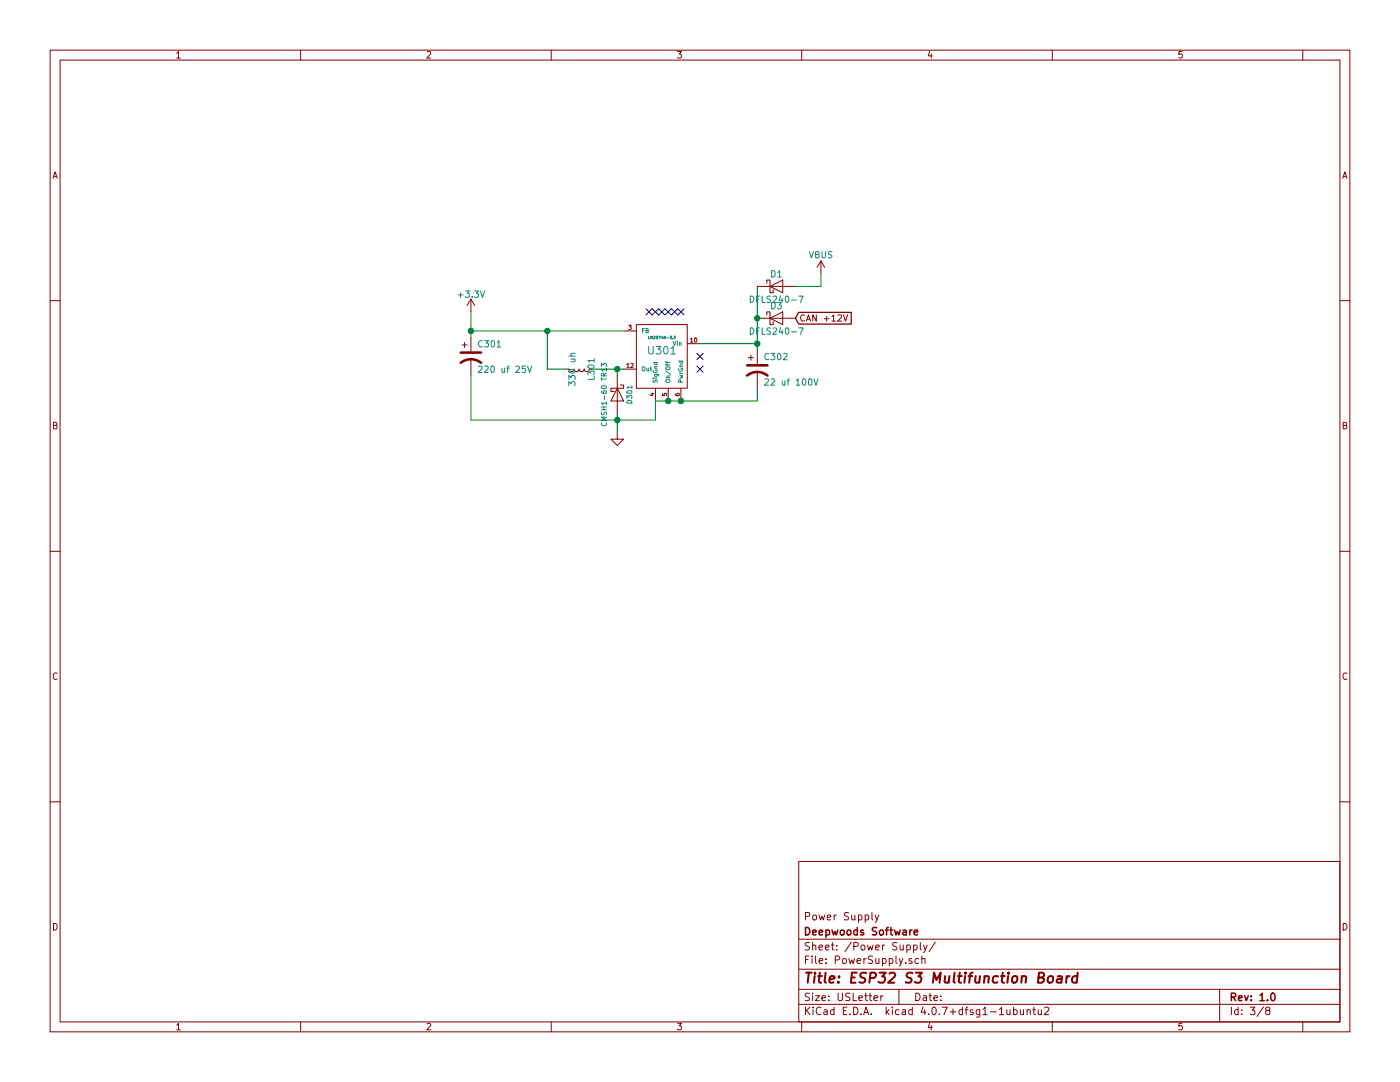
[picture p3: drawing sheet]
EESchema Schematic File Version 2
LIBS:power
LIBS:device
LIBS:switches
LIBS:relays
LIBS:motors
LIBS:transistors
LIBS:conn
LIBS:linear
LIBS:regul
LIBS:74xx
LIBS:cmos4000
LIBS:adc-dac
LIBS:memory
LIBS:xilinx
LIBS:microcontrollers
LIBS:dsp
LIBS:microchip
LIBS:analog_switches
LIBS:motorola
LIBS:texas
LIBS:intel
LIBS:audio
LIBS:interface
LIBS:digital-audio
LIBS:philips
LIBS:display
LIBS:cypress
LIBS:siliconi
LIBS:opto
LIBS:atmel
LIBS:contrib
LIBS:valves
LIBS:W25Q32JVSSIQ
LIBS:umh3n
LIBS:lm2574n-5
LIBS:tc442x
LIBS:4814p-2
LIBS:pca9685
LIBS:tbd62x83a
LIBS:sn65hvd233-ht
LIBS:mechanical
LIBS:graphic_symbols
LIBS:ESP32-S3
LIBS:ESP32-S3-MultiFunction-cache
LIBS:ESP32-S3-MultiFunction-rescue
LIBS:USBLC6-2SC6
EELAYER 25 0
EELAYER END
$Descr USLetter 11000 8500
encoding utf-8
Sheet 3 8
Title "ESP32 S3 Multifunction Board"
Date ""
Rev "1.0"
Comp "Deepwoods Software"
Comment1 "Power Supply"
Comment2 ""
Comment3 ""
Comment4 ""
$EndDescr
$Comp
L LM2574HVM-5.0 U301
U 1 1
P 5200 2800
F 0 "U301" H 5200 2850 60  0000 C CNN
F 1 "LM2574N-3.3" H 5200 2950 21  0000 C CNN
F 2 "SOIC_Wide:SOIC-14_7.4x8.7mm_Pitch1.27mm" H 5200 2800 60  0001 C CNN
F 3 "~" H 5200 2800 60  0000 C CNN
F 4 "926-LM2574MX33NOPB" H 5200 2800 60  0001 C CNN "Mouser Part Number"
	1    5200 2800
	1    0    0    -1  
$EndComp
$Comp
L CP1 C302
U 1 1
P 5950 2900
F 0 "C302" H 6000 3000 50  0000 L CNN
F 1 "22 uf 100V" H 6000 2800 50  0000 L CNN
F 2 "Capacitors_SMD:CP_Elec_8x10" H 5950 2900 60  0001 C CNN
F 3 "~" H 5950 2900 60  0000 C CNN
F 4 "647-UUX2A220MNL6GS" H 5950 2900 60  0001 C CNN "Mouser Part Number"
	1    5950 2900
	1    0    0    -1  
$EndComp
$Comp
L CP1 C301
U 1 1
P 3700 2800
F 0 "C301" H 3750 2900 50  0000 L CNN
F 1 "220 uf 25V" H 3750 2700 50  0000 L CNN
F 2 "Capacitors_SMD:CP_Elec_8x10" H 3700 2800 60  0001 C CNN
F 3 "~" H 3700 2800 60  0000 C CNN
F 4 "647-UWT1E221MNL1GS" H 3700 2800 60  0001 C CNN "Mouser Part Number"
	1    3700 2800
	1    0    0    -1  
$EndComp
$Comp
L L_Small L301
U 1 1
P 4550 2900
F 0 "L301" H 4550 3000 50  0000 C CNN
F 1 "330 uh" H 4550 2850 50  0000 C CNN
F 2 "SRN1060:SRN1060" H 4550 2900 60  0001 C CNN
F 3 "~" H 4550 2900 60  0000 C CNN
F 4 "652-SRN1060-331M" H 4550 2900 60  0001 C CNN "Mouser Part Number"
	1    4550 2900
	0    1    1    0   
$EndComp
$Comp
L D_Schottky D301
U 1 1
P 4850 3100
F 0 "D301" H 4850 3200 40  0000 C CNN
F 1 "CMSH1-60 TR13" H 4850 3000 40  0000 C CNN
F 2 "Diodes_SMD:D_SMB" H 4850 3100 60  0001 C CNN
F 3 "~" H 4850 3100 60  0000 C CNN
F 4 "610-CMSH1-60TR13" H 4850 3100 60  0001 C CNN "Mouser Part Number"
	1    4850 3100
	0    1    1    0   
$EndComp
Wire Wire Line
	5950 2700 5500 2700
Wire Wire Line
	4900 2600 3700 2600
Wire Wire Line
	4300 2900 4300 2600
Connection ~ 4300 2600
Wire Wire Line
	4650 2900 4900 2900
Connection ~ 4850 2900
Wire Wire Line
	5950 3050 5950 3150
Wire Wire Line
	5950 3150 5150 3150
Connection ~ 5350 3150
Connection ~ 5250 3150
Wire Wire Line
	5150 3150 5150 3300
Wire Wire Line
	5150 3300 3700 3300
Wire Wire Line
	3700 3300 3700 2950
Connection ~ 4850 3300
$Comp
L GND #PWR021
U 1 1
P 4850 3400
F 0 "#PWR021" H 4850 3400 30  0001 C CNN
F 1 "GND" H 4850 3330 30  0001 C CNN
F 2 "" H 4850 3400 60  0000 C CNN
F 3 "" H 4850 3400 60  0000 C CNN
	1    4850 3400
	1    0    0    -1  
$EndComp
Wire Wire Line
	5950 2250 5950 2750
Wire Wire Line
	3700 2450 3700 2650
Wire Wire Line
	4850 3250 4850 3400
Text GLabel 6250 2500 2    50   Input ~ 0
CAN +12V
Connection ~ 3700 2600
Wire Wire Line
	4450 2900 4300 2900
Wire Wire Line
	4850 2950 4850 2900
Connection ~ 5950 2700
NoConn ~ 5500 2900
NoConn ~ 5500 2800
NoConn ~ 5350 2450
NoConn ~ 5300 2450
NoConn ~ 5250 2450
NoConn ~ 5200 2450
NoConn ~ 5150 2450
NoConn ~ 5100 2450
$Comp
L +3.3V #PWR022
U 1 1
P 3700 2450
F 0 "#PWR022" H 3700 2300 50  0001 C CNN
F 1 "+3.3V" H 3700 2590 50  0000 C CNN
F 2 "" H 3700 2450 50  0001 C CNN
F 3 "" H 3700 2450 50  0001 C CNN
	1    3700 2450
	1    0    0    -1  
$EndComp
$Comp
L D_Schottky D3
U 1 1
P 6100 2500
F 0 "D3" H 6100 2600 50  0000 C CNN
F 1 "DFLS240-7" H 6100 2400 50  0000 C CNN
F 2 "Diodes_SMD:D_PowerDI-123" H 6100 2500 50  0001 C CNN
F 3 "" H 6100 2500 50  0001 C CNN
F 4 "621-DFLS240-7" H 6100 2500 60  0001 C CNN "Mouser Part Number"
	1    6100 2500
	1    0    0    -1  
$EndComp
$Comp
L D_Schottky D1
U 1 1
P 6100 2250
F 0 "D1" H 6100 2350 50  0000 C CNN
F 1 "DFLS240-7" H 6100 2150 50  0000 C CNN
F 2 "Diodes_SMD:D_PowerDI-123" H 6100 2250 50  0001 C CNN
F 3 "" H 6100 2250 50  0001 C CNN
F 4 "621-DFLS240-7" H 6100 2250 60  0001 C CNN "Mouser Part Number"
	1    6100 2250
	1    0    0    -1  
$EndComp
$Comp
L VBUS #PWR023
U 1 1
P 6450 2150
F 0 "#PWR023" H 6450 2000 50  0001 C CNN
F 1 "VBUS" H 6450 2300 50  0000 C CNN
F 2 "" H 6450 2150 50  0001 C CNN
F 3 "" H 6450 2150 50  0001 C CNN
	1    6450 2150
	1    0    0    -1  
$EndComp
Wire Wire Line
	6450 2150 6450 2250
Wire Wire Line
	6450 2250 6250 2250
Connection ~ 5950 2500
$EndSCHEMATC
